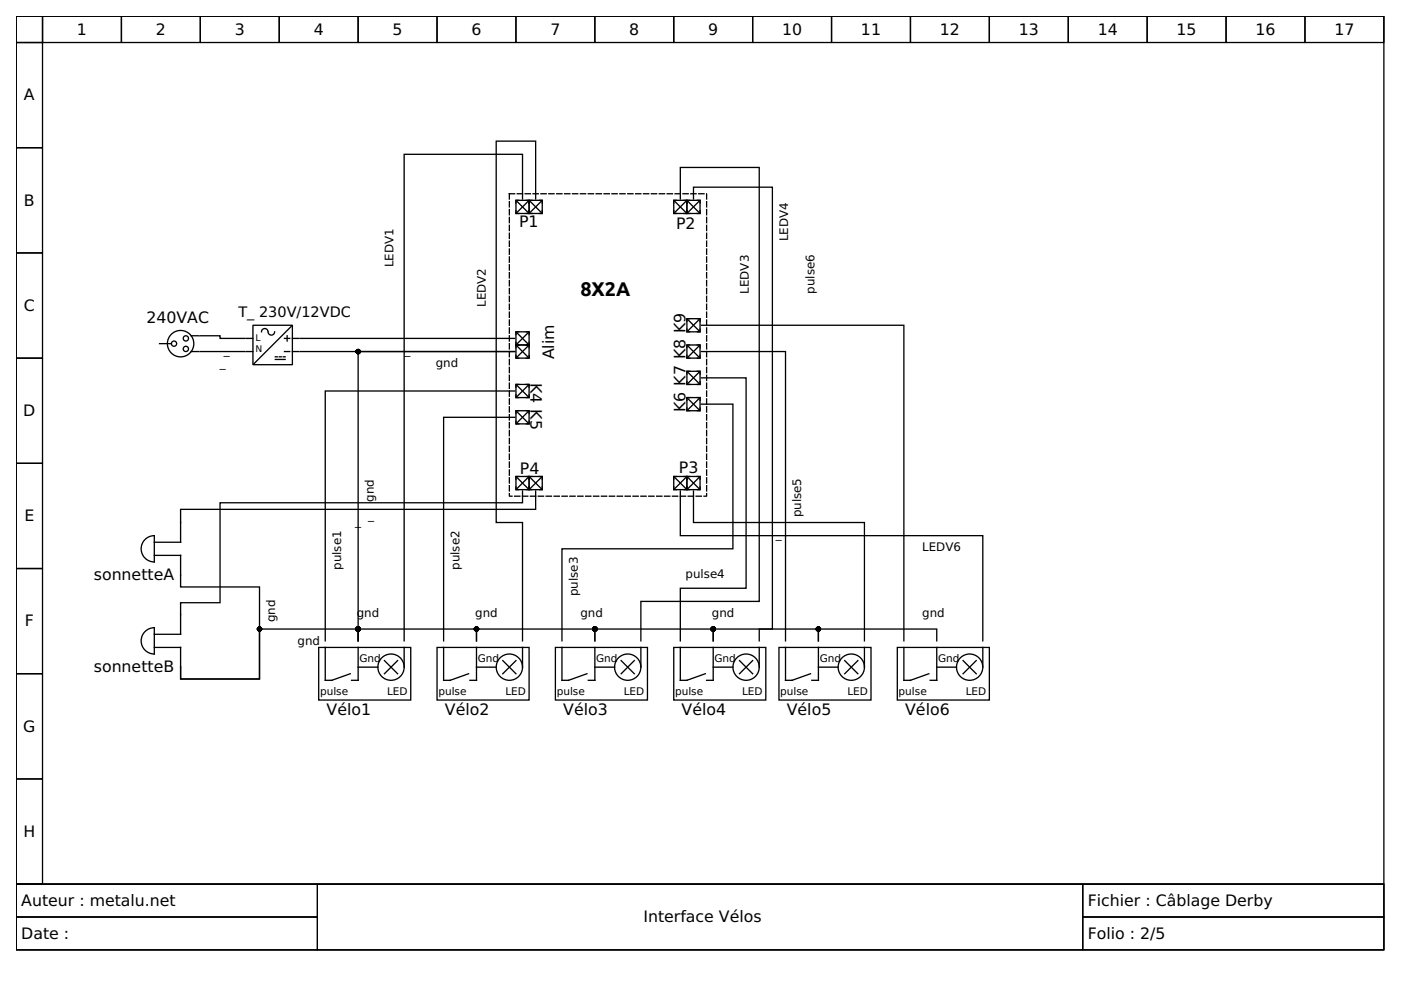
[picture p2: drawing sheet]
<svg xmlns="http://www.w3.org/2000/svg" width="297mm" height="210mm" viewBox="0 0 297 210" stroke-linecap="round" stroke-linejoin="round" font-family="sans-serif">
<g fill="none" stroke="#000" stroke-width=".28">
<path d="M3.4 3.4h290v184.1h-290zM3.4 3.4h5.6v5.6h-5.6zM3.4 9h5.6v22.3h-5.6zM9 3.4h16.7v5.6h-16.7zM25.7 3.4h16.8v5.6h-16.8zM42.5 3.4h16.7v5.6h-16.7zM59.2 3.4h16.7v5.6h-16.7zM75.9 3.4h16.8v5.6h-16.8zM92.7 3.4h16.7v5.6h-16.7zM109.4 3.4h16.7v5.6h-16.7zM126.1 3.4h16.7v5.6h-16.7zM142.8 3.4h16.8v5.6h-16.8z"/>
<path d="M159.6 3.4h16.7v5.6h-16.7zM176.3 3.4h16.7v5.6h-16.7zM193 3.4h16.8v5.6h-16.8zM209.8 3.4h16.7v5.6h-16.7zM226.5 3.4h16.7v5.6h-16.7zM243.2 3.4h16.8v5.6h-16.8zM260 3.4h16.7v5.6h-16.7zM276.7 3.4h16.7v5.6h-16.7zM3.4 31.3h5.6v22.3h-5.6zM3.4 53.6h5.6v22.3h-5.6zM109.4 42.5h2.8v2.8h-2.8zM109.4 44.7v.6h.6"/>
<path d="M109.5 42.6l2.6 2.6M110 42.5h-.6v.6M110.8 42.2v-9.5h-25.1v103.2M111.6 45.3h.6v-.6v.6h.6M111.6 42.5h.6v.6v-.6h.6M112.1 42.6l-2.6 2.6M112.2 42.5h2.8v2.8h-2.8zM112.3 42.6l2.6 2.6M113.6 42.2v-12.3h-8.4v80.9h5.6v25.1M114.4 42.5h.6v.6M114.9 42.6l-2.6 2.6M115 44.7v.6h-.6"/>
<path d="M142.8 42.5h2.8v2.8h-2.8zM142.8 44.7v.6h.6M142.9 42.6l2.6 2.6M143.4 42.5h-.6v.6M144.2 42.2v-6.7h16.8v92h-25.1v8.4M145 45.3h.6v-.6v.6h.6M145 42.5h.6v.6v-.6h.6M145.5 42.6l-2.6 2.6M145.6 42.5h2.8v2.8h-2.8zM145.7 42.6l2.6 2.6M147 42.2v-2.5h16.8v93.7h-2.8v2.5M147.8 42.5h.6v.6"/>
<path d="M148.3 42.6l-2.6 2.6M148.4 44.7v.6h-.6M3.4 75.9h5.6v22.3h-5.6zM33.8 72.9h2.5M40.5 74.5h1.7M40.5 71.2h1.7M42.5 71.2h4.2v.5h5.3M42.5 74.5h9.5M52.2 74.5h1.4M52.2 71.7h1.4M53.6 69h8.4v8.3h-8.4zM56.8 70.3a.7 .7 0 0 0-.7-.6 .7 .7 0 0 0-.7 .7"/>
<path d="M58.2 70.4a.7 .7 0 0 1-.6 .7 .7 .7 0 0 1-.8-.7M58.4 75.7h.4M58.4 76.2h2.1M59.2 75.7h.4M60 75.7h.5M60.3 74.5h1.1M60.3 71.7h1.1M60.9 71.2v1.1M61.9 69.1l-8.1 8.1M62 74.5h1.4M62 71.7h1.4M63.7 74.5h45.4h-33.2v61.4"/>
<path d="M63.7 71.7h45.4M109.4 73.1h2.8v2.8h-2.8zM109.4 70.4h2.8v2.7h-2.8zM109.4 75.3v.6h.6M109.4 72.6v.5h.6h-.6v.6M109.5 73.2l2.6 2.6M109.5 70.5l2.6 2.5M110 70.4h-.6v.5M111.6 70.4h.6v.5M112.1 73.2l-2.6 2.6M112.1 70.5l-2.6 2.5M112.2 72.6v.5h-.6h.6v.6"/>
<path d="M112.2 75.3v.6h-.6M145.6 78.7h2.8v2.8h-2.8zM145.6 67.6h2.8v2.8h-2.8zM145.6 73.1h2.8v2.8h-2.8zM145.6 69.8v.6h.6M145.6 75.3v.6h.6M145.7 78.8l2.6 2.6M145.7 67.7l2.6 2.6M145.7 73.2l2.6 2.6M146.2 78.7h-.6v.6M146.2 67.6h-.6v.6M146.2 73.1h-.6v.6"/>
<path d="M147.8 78.7h.6v.6M147.8 67.6h.6v.6M147.8 73.1h.6v.6M148.3 78.8l-2.6 2.6M148.3 67.7l-2.6 2.6M148.3 73.2l-2.6 2.6M148.4 69.8v.6h-.6M148.4 75.3v.6h-.6M148.7 74.5h17.8v61.4M148.7 69h42.9v66.9M3.4 98.2h5.6v22.3h-5.6zM109.1 82.9h-40.1v53"/>
<path d="M109.1 88.5h-15v47.4M109.4 87.1h2.8v2.8h-2.8zM109.4 81.5h2.8v2.8h-2.8zM109.4 89.3v.6h.6M109.4 83.7v.6h.6M109.5 87.2l2.6 2.6M109.5 81.6l2.6 2.6M110 87.1h-.6v.6M110 81.5h-.6v.6M111.6 87.1h.6v.6M111.6 81.5h.6v.6M112.1 87.2l-2.6 2.6"/>
<path d="M112.1 81.6l-2.6 2.6M112.2 89.3v.6h-.6M112.2 83.7v.6h-.6M145.6 84.3h2.8v2.8h-2.8zM145.6 86.5v.6h.6M145.6 80.9v.6h.6M145.7 84.4l2.6 2.6M146.2 84.3h-.6v.6M147.8 84.3h.6v.6M148.3 84.4l-2.6 2.6M148.4 86.5v.6h-.6M148.4 80.9v.6h-.6"/>
<path d="M148.7 85.7h6.7v30.7h-36.3v19.5M148.7 80.1h9.5v44.6h-14v11.2M31 114.2l1.1-.6h.6v5.5a2.79 2.79 0 0 1-2.6-1.8 2.79 2.79 0 0 1 .9-3.1zM32.7 117.8h5.6v6.6h16.7v19.6h-16.7v-2.5M109.4 101h2.8v2.8h-2.8zM109.4 103.2v.6h.6M109.5 101.1l2.6 2.6M110 101h-.6v.6M110.8 104.1v2.5h-64.1v21.2h-8.4v6.7h-5.6M111.6 101h.6v.6v-.6h.6M111.6 103.8h.6v-.6v.6h.6M112.1 101.1l-2.6 2.6"/>
<path d="M112.2 101h2.8v2.8h-2.8zM112.3 101.1l2.6 2.6M113.6 104.1v3.9h-75.3v7h-5.6M114.4 101h.6v.6M114.9 101.1l-2.6 2.6M115 103.2v.6h-.6M142.8 101h2.8v2.8h-2.8zM142.8 103.2v.6h.6M142.9 101.1l2.6 2.6M143.4 101h-.6v.6M144.2 104.1v9.5h64.2v22.3M145 101h.6v.6v-.6h.6"/>
<path d="M145 103.8h.6v-.6v.6h.6M145.5 101.1l-2.6 2.6M145.6 101h2.8v2.8h-2.8zM145.7 101.1l2.6 2.6M147 104.1v6.7h36.3v25.1M147.8 101h.6v.6M148.3 101.1l-2.6 2.6M148.4 103.2v.6h-.6M3.4 120.5h5.6v22.3h-5.6zM31 133.7l1.1-.5 .6-.1v5.6a2.79 2.79 0 0 1-2.6-1.9 2.79 2.79 0 0 1 .9-3.1zM32.7 137.3h5.6v4.2M67.6 137.3h19.5v11.1h-19.5z"/>
<path d="M69 137.3v6.9h1.4l3.9-1.4M75.9 135.9v-2.5h-20.9v10.6h-16.7v-2.5M75.9 135.9v-2.5h25.1v2.5v-2.5h25.1v2.5v-2.5h25.1v2.5v-2.5h22.3v2.5v-2.5h25.1v2.5M75.9 137.3v6.9h-1.4M85.7 137.3v4.2M92.7 137.3h19.5v11.1h-19.5zM94.1 137.3v6.9h1.3l4-1.4M101 137.3v6.9h-1.4M110.8 137.3v4.2M117.8 137.3h19.5v11.1h-19.5zM119.1 137.3v6.9h1.4l3.9-1.4M126.1 137.3v6.9h-1.4"/>
<path d="M135.9 137.3v4.2M142.8 137.3h19.6v11.1h-19.6zM144.2 137.3v6.9h1.4l3.9-1.4M151.2 137.3v6.9h-1.4M161 137.3v4.2M165.2 137.3h19.5v11.1h-19.5zM166.5 137.3v6.9h1.4l3.9-1.4M173.5 137.3v6.9h-1.4M183.3 137.3v4.2M190.2 137.3h19.6v11.1h-19.6zM191.6 137.3v6.9h1.4l3.9-1.4M198.6 137.3v6.9h-1.4"/>
<path d="M208.4 137.3v4.2M3.4 142.8h5.6v22.4h-5.6zM75.9 141.5h4.2M81.5 140.1l2.8 2.7M84.3 140.1l-2.8 2.7M101 141.5h4.2M106.6 140.1l2.8 2.7M109.4 140.1l-2.8 2.7M126.1 141.5h4.2M131.7 140.1l2.8 2.7M134.5 140.1l-2.8 2.7M151.2 141.5h4.2"/>
<path d="M156.8 140.1l2.8 2.7M159.6 140.1l-2.8 2.7M173.5 141.5h4.2M179.1 140.1l2.8 2.7M181.9 140.1l-2.8 2.7M198.6 141.5h4.2M204.2 140.1l2.8 2.7M207 140.1l-2.8 2.7M3.4 165.2h5.6v22.3h-5.6zM3.4 187.5h290v13.9h-290z"/>
<circle cx="36.9" cy="72.9" r=".56"/>
<circle cx="38.3" cy="72.9" r="2.8"/>
<circle cx="39.4" cy="74" r=".56"/>
<circle cx="39.4" cy="71.7" r=".56"/>
<circle cx="82.9" cy="141.5" r="2.79"/>
<circle cx="108" cy="141.5" r="2.79"/>
<circle cx="133.1" cy="141.5" r="2.79"/>
<circle cx="158.2" cy="141.5" r="2.79"/>
<circle cx="180.5" cy="141.5" r="2.79"/>
<circle cx="205.6" cy="141.5" r="2.79"/>
</g>
<path d="M3.4 187.5h63.9v6.9h-63.9zM3.4 194.4h63.9v7h-63.9zM67.3 187.5h162.3v13.9h-162.3zM229.6 187.5h63.8v6.9h-63.8zM229.6 194.4h63.8v7h-63.8z" fill="none" stroke="#000" stroke-width=".21"/>
<path d="M108 41.1h41.8v64.1h-41.8z" fill="none" stroke="#000" stroke-width=".28" stroke-dasharray="1.1 .6"/>
<g fill="#000" stroke="#000" stroke-width=".28">
<circle cx="75.9" cy="74.5" r=".42"/>
<circle cx="55" cy="133.4" r=".42"/>
<circle cx="75.9" cy="133.4" r=".42"/>
<circle cx="101" cy="133.4" r=".42"/>
<circle cx="126.1" cy="133.4" r=".42"/>
<circle cx="151.2" cy="133.4" r=".42"/>
<circle cx="173.5" cy="133.4" r=".42"/>
</g>
<text font-size="4.2" x="123.1" y="62.8">8X2A</text>
<g font-size="3.3">
<text x="16.3" y="7.3">1</text>
<text x="33" y="7.3">2</text>
<text x="49.8" y="7.3">3</text>
<text x="66.5" y="7.3">4</text>
<text x="83.2" y="7.3">5</text>
<text x="100" y="7.3">6</text>
<text x="116.7" y="7.3">7</text>
<text x="133.4" y="7.3">8</text>
<text x="150.1" y="7.3">9</text>
<text x="165.8" y="7.3">10</text>
<text x="182.5" y="7.3">11</text>
<text x="199.3" y="7.3">12</text>
<text x="216" y="7.3">13</text>
<text x="232.7" y="7.3">14</text>
<text x="249.5" y="7.3">15</text>
<text x="266.2" y="7.3">16</text>
<text x="282.9" y="7.3">17</text>
<text x="5.1" y="21.3">A</text>
<text x="5.1" y="43.6">B</text>
<text x="110.1" y="48.2">P1</text>
<text x="143.3" y="48.6">P2</text>
<text x="5.1" y="65.9">C</text>
<text x="31" y="68.4">240VAC</text>
<text x="117.5" y="76.2" transform="rotate(-90 117.5 76.2)">Alim</text>
<text x="112.5" y="81.2" transform="rotate(90 112.5 81.2)">K4 K5</text>
<text x="4.9" y="88.2">D</text>
<text x="145.4" y="87.4" transform="rotate(-90 145.4 87.4)">K6 K7 K8 K9</text>
<text x="110.2" y="100.4">P4</text>
<text x="143.9" y="100.3">P3</text>
<text x="5.2" y="110.5">E</text>
<text x="19.9" y="123.1">sonnetteA</text>
<text x="5.3" y="132.8">F</text>
<text x="19.9" y="142.6">sonnetteB</text>
<text x="4.9" y="155.1">G</text>
<text x="69.2" y="151.5">Vélo1</text>
<text x="94.3" y="151.5">Vélo2</text>
<text x="119.4" y="151.5">Vélo3</text>
<text x="144.5" y="151.5">Vélo4</text>
<text x="166.8" y="151.5">Vélo5</text>
<text x="191.9" y="151.5">Vélo6</text>
<text x="5" y="177.4">H</text>
<text x="4.5" y="192.1">Auteur : metalu.net</text>
<text x="136.4" y="195.5">Interface Vélos</text>
<text x="230.6" y="192.1">Fichier : Câblage Derby</text>
<text x="4.5" y="199">Date :</text>
<text x="230.6" y="199">Folio : 2/5</text>
</g>
<text font-size="3.1" x="50.6" y="67.1">T_ 230V/12VDC</text>
<g font-size="2.5">
<text x="167.1" y="51.1" transform="rotate(-90 167.1 51.1)">LEDV4</text>
<text x="83.5" y="56.7" transform="rotate(-90 83.5 56.7)">LEDV1</text>
<text x="103" y="65.1" transform="rotate(-90 103 65.1)">LEDV2</text>
<text x="158.7" y="62.3" transform="rotate(-90 158.7 62.3)">LEDV3</text>
<text x="172.7" y="62.3" transform="rotate(-90 172.7 62.3)">pulse6</text>
<text x="46.6" y="77.9">_</text>
<text x="47.4" y="75.1">_</text>
<text x="85.8" y="75.1">_</text>
<text x="92.4" y="77.9">gnd</text>
<text x="79.3" y="106.3" transform="rotate(-90 79.3 106.3)">gnd</text>
<text x="75.3" y="111.3">_</text>
<text x="78.1" y="109.9">_</text>
<text x="169.9" y="109.7" transform="rotate(-90 169.9 109.7)">pulse5</text>
<text x="164.5" y="114.1">_</text>
<text x="195.5" y="116.9">LEDV6</text>
<text x="72.3" y="120.8" transform="rotate(-90 72.3 120.8)">pulse1</text>
<text x="97.4" y="120.8" transform="rotate(-90 97.4 120.8)">pulse2</text>
<text x="145.4" y="122.5">pulse4</text>
<text x="58.4" y="132" transform="rotate(-90 58.4 132)">gnd</text>
<text x="75.7" y="130.9">gnd</text>
<text x="100.7" y="130.9">gnd</text>
<text x="122.5" y="126.4" transform="rotate(-90 122.5 126.4)">pulse3</text>
<text x="123.1" y="130.9">gnd</text>
<text x="150.9" y="130.9">gnd</text>
<text x="195.5" y="130.9">gnd</text>
<text x="63.1" y="136.7">gnd</text>
</g>
<g font-size="2.2">
<text x="76.2" y="140.3">Gnd</text>
<text x="101.3" y="140.3">Gnd</text>
<text x="126.4" y="140.3">Gnd</text>
<text x="151.5" y="140.3">Gnd</text>
<text x="173.8" y="140.3">Gnd</text>
<text x="198.9" y="140.3">Gnd</text>
<text x="67.8" y="147.3">pulse</text>
<text x="82.1" y="147.3">LED</text>
<text x="92.9" y="147.3">pulse</text>
<text x="107.2" y="147.3">LED</text>
<text x="118" y="147.3">pulse</text>
<text x="132.3" y="147.3">LED</text>
<text x="143.1" y="147.3">pulse</text>
<text x="157.3" y="147.3">LED</text>
<text x="165.4" y="147.3">pulse</text>
<text x="179.7" y="147.3">LED</text>
<text x="190.5" y="147.3">pulse</text>
<text x="204.7" y="147.3">LED</text>
</g>
<g font-size="2">
<text x="54.2" y="74.5">N</text>
<text x="54.2" y="72.4">L</text>
</g>
</svg>
